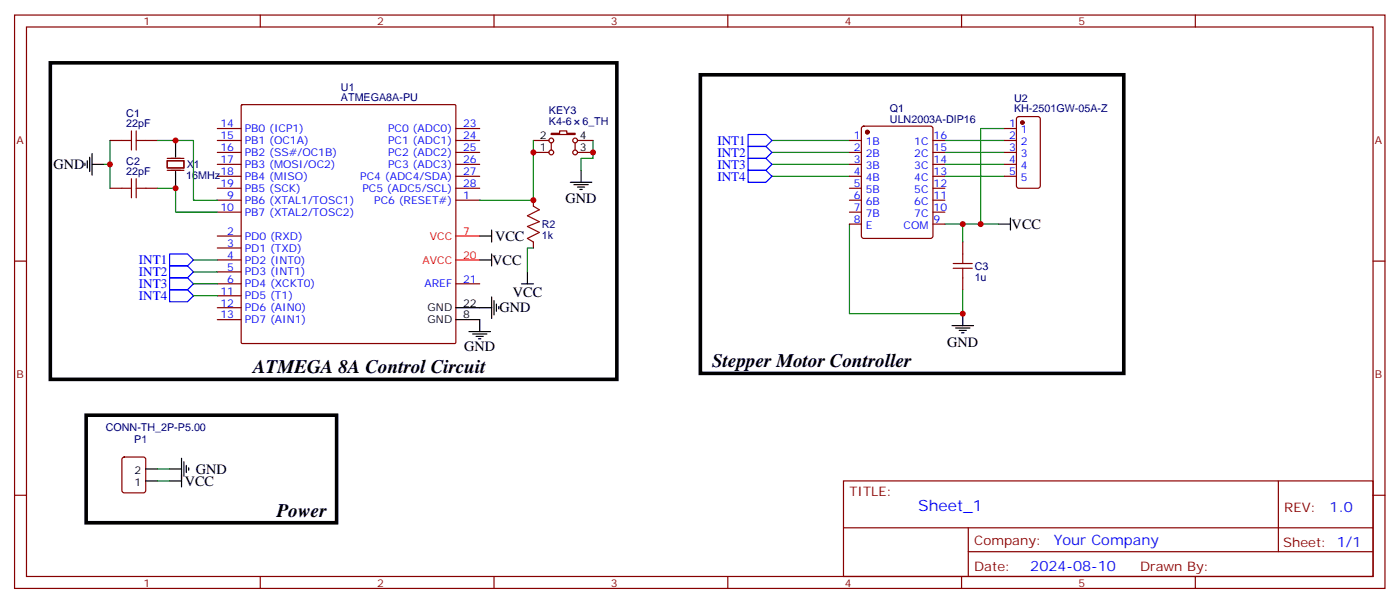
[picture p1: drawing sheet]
<svg xmlns="http://www.w3.org/2000/svg" width="414mm" height="178mm" viewBox="0 0 414 178" stroke-linecap="round" stroke-linejoin="round" font-family="sans-serif">
<g fill="none" stroke="#870000" stroke-width=".35">
<path d="M4.3 4.4h405.3v169.4h-405.3zM7.8 8h398.3v162.3h-398.3zM77 4.4v3.6M146.1 4.4v3.6M215.3 4.4v3.6M284.4 4.4v3.6M353.6 4.4v3.6M64.3 38h7M71.4 31.1l.3-.2h62.8l.3 .2v70l-.2 .3-62.9 .1-.3-.2zM134.8 38h7.1M163.1 39.4h2.4v-.7h2.1v.7h2.5v.3h-7zM255 37.5l.5-.2h19.7l.7 .4v32l-.4 .7h-20l-.7-.4v-32z"/>
<path d="M297.1 38h3.5M300.9 34.6l.4-.2h5.7l.6 .5 .1 20-.5 .6-5.9 .1-.6-.5-.1-20zM32.5 41.5h3.6M32.5 55.6h3.6M43.1 41.5h3.5M43.1 55.6h3.5M49.5 47.5h4.9v2.1h-4.9zM49.5 50.3h4.9M49.5 46.8h4.9M64.3 59.1h7M64.3 41.5h7M64.3 45h7"/>
<path d="M64.3 48.5h7M64.3 52.1h7M64.3 55.6h7M134.8 59.1h7.1M134.8 41.5h7.1M134.8 45h7.1M134.8 48.5h7.1M134.8 52.1h7.1M134.8 55.6h7.1M157.8 41.5h4.5M157.8 45h4.5M157.8 59.1v1.8"/>
<path d="M163.1 42.2v2.1M170.1 42.2v2.1M170.8 41.5h4.6M170.8 45h4.6M251.2 59.1h3.6M251.2 41.5h3.6M251.2 45h3.6M251.2 48.5h3.6M251.2 52.1h3.6M251.2 55.6h3.6M275.9 59.1h3.6M275.9 41.5h3.6"/>
<path d="M275.9 45h3.6M275.9 48.5h3.6M275.9 52.1h3.6M275.9 55.6h3.6M297.1 41.5h3.5M297.1 45h3.5M297.1 48.5h3.5M297.1 52.1h3.5M4.3 77.1h3.5M64.3 69.7h7M64.3 73.2h7M64.3 76.8h7"/>
<path d="M64.3 62.7h7M157.8 71.5v1.7M251.2 62.7h3.6M251.2 66.2h3.6M275.9 62.7h3.6M275.9 66.2h3.6M284.8 71.5v3.5M406.1 77.1h3.5M64.3 80.3h7M64.3 83.8h7M64.3 87.3h7M64.3 90.9h7"/>
<path d="M64.3 94.4h7M134.8 83.8h7.1M284.8 82.1v3.5M36.3 135.2l.5-.2h5.6l.7 .4v9.5l-.5 .6-5.8 .1-.7-.5v-9.4zM4.3 146.3h3.5M249.5 142h156.6v28.3h-156.6zM249.5 155.9h156.5M286.4 155.9v14.1M378.1 142.1v20.8M406.1 146.3h3.5M77 170.3v3.5M146.1 170.3v3.5"/>
<path d="M215.3 170.3v3.5M284.4 170.3v3.5M286.4 162.9h119.6M353.6 170.3v3.5"/>
<circle cx="163.1" cy="41.5" r=".71"/>
<circle cx="163.1" cy="45" r=".71"/>
<circle cx="170.1" cy="45" r=".71"/>
<circle cx="170.1" cy="41.5" r=".71"/>
</g>
<path d="M134.8 69.7h7.1M134.8 76.8h7.1" fill="none" stroke="#f00" stroke-width=".35"/>
<g fill="none" stroke="#000" stroke-width=".35">
<path d="M25.1 48.2v.7M25.8 47.5v2.1M26.5 46.4v4.3M27.2 48.5h3.6M27.2 45.4v6.3M51.9 41.5v4.9M51.9 50.7v4.9M168.7 53.8h6.3M169.8 54.5h4.2M170.8 55.2h2.1M171.5 56h.7M171.9 50.3v3.5"/>
<path d="M141.9 69.7h3.5M141.9 76.8h3.5M145.4 67.9v3.6M145.4 75v3.5M295.3 66.2h3.6M298.9 64.4v3.5M134.8 94.4h7.1v3.5M134.8 90.9h10.6M138.7 97.9h6.4M139.8 98.6h4.2M140.8 99.3h2.1M145.4 87.7v6.4"/>
<path d="M146.1 88.8v4.2M146.8 89.8v2.1M147.5 90.5v.7M154.2 83.8h3.6M156 80.3v3.5M281.6 96.2h6.3M282.6 96.9h4.3M283.7 97.6h2.1M284.4 98.3h.7M284.8 92.6v3.6M141.5 100h.7M43.1 138.5h3.5"/>
<path d="M50.2 138.5h3.5M53.7 135.3v8.5M54.4 136.4v4.2M55.1 137.4v2.2M55.8 138.1v.8M43.1 142h3.5M50.2 142h3.5"/>
</g>
<g fill="none" stroke="#a10000" stroke-width=".35">
<path d="M38.9 38.7v5.6M40.3 38.7v5.6M36.1 41.5h2.8M36.1 55.6h2.8M38.9 52.8v5.6M40.3 41.5h2.8M40.3 52.8v5.6M40.3 55.6h2.8M157.8 60.9l1.7 1-3.5 1.8 3.5 1.8-3.5 1.4 3.5 1.8-3.5 1.7 1.8 1.1M281.9 79.2h5.7M281.9 77.8h5.7M284.8 75v2.8"/>
<path d="M284.8 79.2v2.9"/>
</g>
<g fill="none" stroke="#008700" stroke-width=".35">
<path d="M297.1 38h-7v28.2M30.8 48.5h1.7M32.5 41.5v14.1M46.6 41.5h10.6v17.6h7.1M46.6 55.6h5.3v7.1h12.4M157.8 41.5v17.6h-15.9M175.4 41.5v5.3h-3.5v3.5M228.3 48.5h22.9M228.3 41.5h22.9M228.3 45h22.9M228.3 52.1h22.9M279.5 48.5h17.6"/>
<path d="M279.5 41.5h17.6M279.5 45h17.6M279.5 52.1h17.6M57.2 76.8h7.1M157.8 73.2h-1.8v7.1M251.2 66.2v26.4h33.6v-7M279.5 66.2h15.8M284.8 66.2v5.3M57.2 80.3h7.1M57.2 83.8h7.1M57.2 87.3h7.1M46.6 138.5h3.6"/>
<path d="M46.6 142h3.6"/>
</g>
<path d="M221.3 39.7h5.3l1.7 1.8-1.7 1.8h-5.3zM221.3 43.3h5.3l1.7 1.7-1.7 1.8h-5.3zM221.3 46.8h5.3l1.7 1.7-1.7 1.8h-5.3zM221.3 50.3h5.3l1.7 1.8-1.7 1.7h-5.3zM50.2 75h5.3l1.7 1.8-1.7 1.7h-5.3zM50.2 78.5h5.3l1.7 1.8-1.7 1.8h-5.3zM50.2 82.1h5.3l1.7 1.7-1.7 1.8h-5.3zM50.2 85.6h5.3l1.7 1.7-1.7 1.8h-5.3z" fill="none" stroke="#00f" stroke-width=".35"/>
<path d="M14.9 18.6h167.6v93.4h-167.6zM207.2 22.1h125.2v88.2h-125.2zM25.5 122.6h74.1v31.8h-74.1z" fill="none" stroke="#000" stroke-width="1.1"/>
<g fill="#870000" stroke="#870000" stroke-width=".35">
<circle cx="256.5" cy="39" r=".53"/>
<circle cx="302.4" cy="36.2" r=".53"/>
</g>
<g fill="#c00">
<circle cx="51.9" cy="55.6" r=".88"/>
<circle cx="51.9" cy="41.5" r=".88"/>
<circle cx="32.5" cy="48.5" r=".88"/>
<circle cx="284.8" cy="66.2" r=".88"/>
<circle cx="284.8" cy="92.6" r=".88"/>
<circle cx="290.1" cy="66.2" r=".88"/>
<circle cx="157.8" cy="59.1" r=".88"/>
<circle cx="175.4" cy="45" r=".88"/>
<circle cx="157.8" cy="45" r=".88"/>
</g>
<g font-size="5.6">
<text x="74.9" y="110.3">ATMEGA 8A Control Circuit</text>
<text x="210.7" y="108.5">Stepper Motor Controller</text>
<text x="81.9" y="152.6">Power</text>
</g>
<text font-size="4.6" fill="#00f" x="271.6" y="151.1">Sheet_1</text>
<g font-size="4.2">
<text x="15.8" y="50">GND</text>
<text x="167.3" y="59.9">GND</text>
<text x="146.4" y="71.1">VCC</text>
<text x="299.2" y="67.6">VCC</text>
<text x="145.6" y="78.2">VCC</text>
<text x="151.7" y="87.7">VCC</text>
<text x="147.7" y="92.3">GND</text>
<text x="137.3" y="103.6">GND</text>
<text x="280.1" y="102.3">GND</text>
<text x="54.6" y="143.5">VCC</text>
<text x="57.9" y="139.9">GND</text>
</g>
<g font-size="4.2" fill="#00f">
<text x="393.3" y="151.3">1.0</text>
<text x="311.7" y="160.9">Your Company</text>
<text x="304.7" y="168.7">2024-08-10</text>
</g>
<g font-size="3.9" fill="#00f">
<text x="212.2" y="42.7">INT1</text>
<text x="212.2" y="46.3">INT2</text>
<text x="212.2" y="49.8">INT3</text>
<text x="212.2" y="53.3">INT4</text>
<text x="41.1" y="78">INT1</text>
<text x="41.1" y="81.5">INT2</text>
<text x="41.1" y="85.1">INT3</text>
<text x="41.1" y="88.6">INT4</text>
</g>
<g font-size="3.9" fill="#800">
<text x="251.2" y="146.6">TITLE:</text>
<text x="379.9" y="151.3">REV:</text>
<text x="288.2" y="160.8">Company:</text>
<text x="379.5" y="161.4">Sheet: 1/1</text>
<text x="288.2" y="168.5">Date:</text>
<text x="337.2" y="168.6">Drawn By:</text>
</g>
<g font-size="3.2" fill="#800">
<text x="42.4" y="7.4">1</text>
<text x="111.5" y="7.4">2</text>
<text x="180.7" y="7.4">3</text>
<text x="249.8" y="7.4">4</text>
<text x="319" y="7.4">5</text>
<text x="4.8" y="42.5">A</text>
<text x="406.6" y="42.5">A</text>
<text x="4.8" y="111.7">B</text>
<text x="406.6" y="111.7">B</text>
<text x="42.4" y="173.2">1</text>
<text x="111.5" y="173.2">2</text>
<text x="180.7" y="173.2">3</text>
<text x="249.8" y="173.2">4</text>
<text x="319" y="173.2">5</text>
</g>
<g font-size="3.2" fill="#000080">
<text x="100.9" y="29.8">ATMEGA8A-PU</text>
<text x="100.9" y="26.9">U1</text>
<text x="37.4" y="34.6">C1</text>
<text x="162.4" y="33.7">KEY3</text>
<text x="263.2" y="33">Q1</text>
<text x="299.9" y="33.2">KH-2501GW-05A-Z</text>
<text x="299.9" y="30">U2</text>
<text x="37.4" y="37.6">22pF</text>
<text x="162.4" y="36.9">K4-6</text>
<text x="172.3" y="36.9">6_TH</text>
<text x="263.2" y="36.2">ULN2003A-DIP16</text>
<text x="37.4" y="51.7">22pF</text>
<text x="37.4" y="48.7">C2</text>
<text x="55.1" y="52.8">16MHz</text>
<text x="55.2" y="49.7">X1</text>
<text x="160.2" y="70.5">1k</text>
<text x="160.2" y="67.3">R2</text>
<text x="288.3" y="82.8">1u</text>
<text x="288.3" y="79.7">C3</text>
<text x="31.3" y="127.3">CONN-TH_2P-P5.00</text>
<text x="39.7" y="130.7">P1</text>
</g>
<g font-size="3.2" fill="#00f">
<text x="65.2" y="37.6">14</text>
<text x="65.2" y="41.1">15</text>
<text x="72.4" y="39">PB0 (ICP1)</text>
<text x="114.8" y="39">PC0 (ADC0)</text>
<text x="136.9" y="37.6">23</text>
<text x="136.9" y="41.1">24</text>
<text x="252.6" y="41.1">1</text>
<text x="276.1" y="41.1">16</text>
<text x="298.4" y="37.6">1</text>
<text x="298.4" y="41.1">2</text>
<text x="301.9" y="39.4">1</text>
<text x="65.2" y="44.7">16</text>
<text x="72.4" y="42.5">PB1 (OC1A)</text>
<text x="72.4" y="46.1">PB2 (SS#/OC1B)</text>
<text x="114.8" y="42.5">PC1 (ADC1)</text>
<text x="114.8" y="46.1">PC2 (ADC2)</text>
<text x="136.9" y="44.7">25</text>
<text x="252.6" y="44.7">2</text>
<text x="256.1" y="42.9">1B</text>
<text x="256.1" y="46.4">2B</text>
<text x="270.4" y="46.4">2C</text>
<text x="270.4" y="42.9">1C</text>
<text x="276.1" y="44.7">15</text>
<text x="298.4" y="44.7">3</text>
<text x="301.9" y="42.9">2</text>
<text x="301.9" y="46.4">3</text>
<text x="65.2" y="48.2">17</text>
<text x="65.2" y="51.7">18</text>
<text x="72.4" y="49.6">PB3 (MOSI/OC2)</text>
<text x="72.4" y="53.1">PB4 (MISO)</text>
<text x="106.6" y="53.1">PC4 (ADC4/SDA)</text>
<text x="114.8" y="49.6">PC3 (ADC3)</text>
<text x="136.9" y="48.2">26</text>
<text x="136.9" y="51.7">27</text>
<text x="252.6" y="48.2">3</text>
<text x="252.6" y="51.7">4</text>
<text x="256.1" y="50">3B</text>
<text x="256.1" y="53.5">4B</text>
<text x="270.4" y="53.5">4C</text>
<text x="270.4" y="50">3C</text>
<text x="276.1" y="51.7">13</text>
<text x="276.1" y="48.2">14</text>
<text x="298.4" y="48.2">4</text>
<text x="298.4" y="51.7">5</text>
<text x="301.9" y="50">4</text>
<text x="301.9" y="53.5">5</text>
<text x="65.2" y="55.2">19</text>
<text x="67.2" y="58.8">9</text>
<text x="72.4" y="56.7">PB5 (SCK)</text>
<text x="107.2" y="56.7">PC5 (ADC5/SCL)</text>
<text x="136.9" y="58.8">1</text>
<text x="136.9" y="55.2">28</text>
<text x="252.6" y="55.2">5</text>
<text x="252.6" y="58.8">6</text>
<text x="256.1" y="57">5B</text>
<text x="270.4" y="57">5C</text>
<text x="276.1" y="58.8">11</text>
<text x="276.1" y="55.2">12</text>
<text x="65.2" y="62.3">10</text>
<text x="72.4" y="60.2">PB6 (XTAL1/TOSC1)</text>
<text x="72.4" y="63.7">PB7 (XTAL2/TOSC2)</text>
<text x="110.7" y="60.2">PC6 (RESET#)</text>
<text x="252.6" y="62.3">7</text>
<text x="252.6" y="65.8">8</text>
<text x="256.1" y="60.5">6B</text>
<text x="256.1" y="64.1">7B</text>
<text x="270.4" y="64.1">7C</text>
<text x="270.4" y="60.5">6C</text>
<text x="276.1" y="65.8">9</text>
<text x="276.1" y="62.3">10</text>
<text x="67.2" y="69.4">2</text>
<text x="72.4" y="70.8">PD0 (RXD)</text>
<text x="256.1" y="67.6">E</text>
<text x="267.3" y="67.6">COM</text>
<text x="67.2" y="72.9">3</text>
<text x="67.2" y="76.4">4</text>
<text x="72.4" y="74.3">PD1 (TXD)</text>
<text x="72.4" y="77.8">PD2 (INT0)</text>
<text x="67.2" y="79.9">5</text>
<text x="67.2" y="83.5">6</text>
<text x="72.4" y="81.4">PD3 (INT1)</text>
<text x="136.9" y="83.5">21</text>
<text x="65.2" y="87">11</text>
<text x="72.4" y="84.9">PD4 (XCKT0)</text>
<text x="72.4" y="88.4">PD5 (T1)</text>
<text x="125.6" y="84.9">AREF</text>
<text x="65.2" y="90.5">12</text>
<text x="65.2" y="94.1">13</text>
<text x="72.4" y="91.9">PD6 (AIN0)</text>
<text x="72.4" y="95.5">PD7 (AIN1)</text>
</g>
<g font-size="3.2">
<text x="159.6" y="41.1">2</text>
<text x="171.5" y="41.1">4</text>
<text x="159.6" y="44.7">1</text>
<text x="171.5" y="44.7">3</text>
<text x="126.5" y="95.5">GND</text>
<text x="126.5" y="91.9">GND</text>
<text x="136.9" y="94.1">8</text>
<text x="136.9" y="90.5">22</text>
<text x="39.8" y="143.4">1</text>
<text x="39.8" y="139.9">2</text>
</g>
<g font-size="3.2" fill="#f00">
<text x="127.2" y="70.8">VCC</text>
<text x="136.9" y="69.4">7</text>
<text x="125" y="77.8">AVCC</text>
<text x="136.9" y="76.4">20</text>
</g>
</svg>
